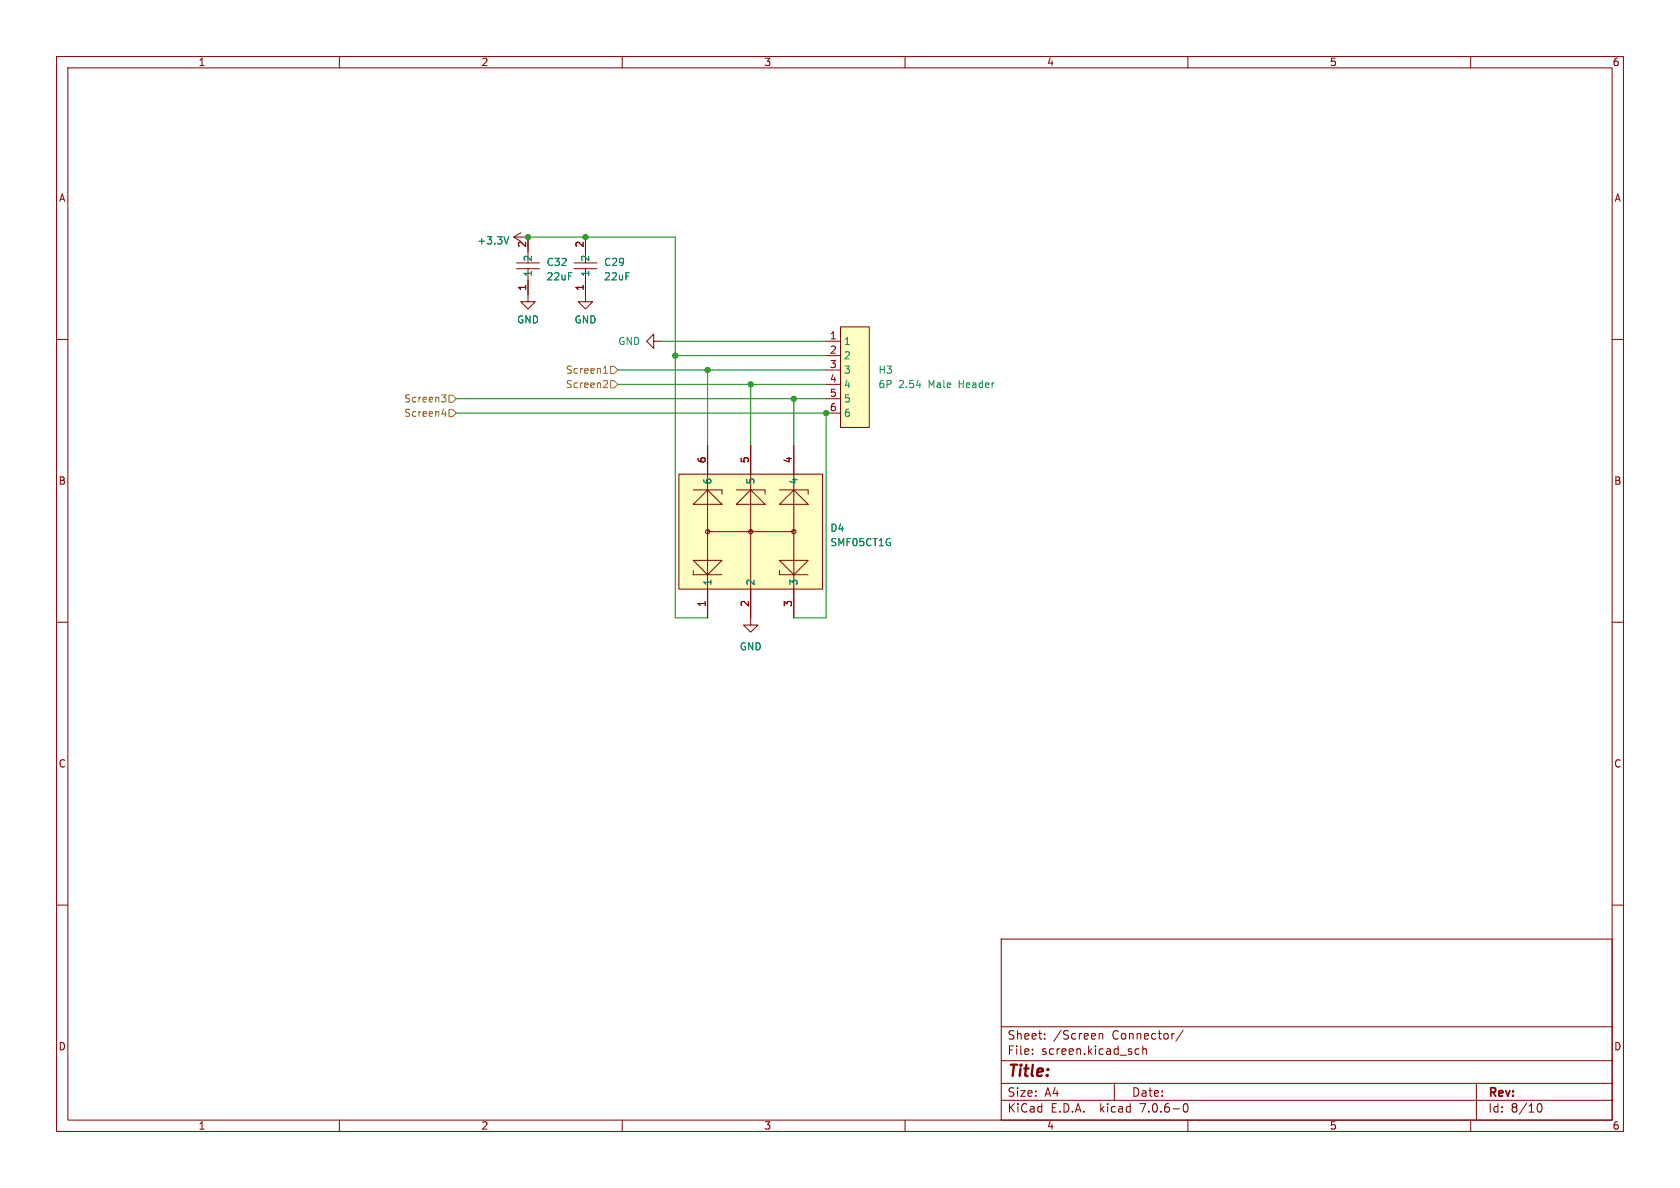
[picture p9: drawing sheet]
<svg xmlns="http://www.w3.org/2000/svg" width="297mm" height="210mm" viewBox="0 0 297 210" stroke-linecap="round" stroke-linejoin="round" font-family="sans-serif">
<g fill="none" stroke="#840000" stroke-width=".18">
<path d="M10 10h277v190h-277zM12 12h273v186h-273zM60 10v2M110 10v2M160 10v2M210 10v2M260 10v2M10 60h2M90.8 41.9l1.3 .8M90.8 41.9h2.5v4.6M91.3 47.5h4.1M91.3 46.5h4.1"/>
<path d="M92.1 41.1l-1.3 .8M93.3 47.5v5.8h1.3l-1.3 1.3-1.2-1.3h1.2M101.5 47.5h4M101.5 46.5h4M103.5 47.5v5.8h1.3l-1.3 1.3-1.3-1.3h1.3M103.5 41.9v4.6M148.6 57.8h5.1v17.8h-5.1zM285 60h2M115.6 60.3v-1.2l-1.3 1.2 1.3 1.3v-1.3h1.2M146 60.3h2.6M146 62.9h2.6M146 65.4h2.6"/>
<path d="M146 67.9h2.6M146 70.5h2.6M146 73h2.6M10 110h2M132.7 109.2v1.3h1.3l-1.3 1.3-1.3-1.3h1.3M285 110h2M10 160h2M285 160h2M177 166h108v32h-108zM60 198v2M110 198v2M160 198v2"/>
<path d="M177 194.5h108M177 191.5h108M177 187.5h108M177 181.5h108M182.5 186.3v.1M182.5 185.5v.1M184.7 183.6v.1M184.7 182.8v.1M194.3 182.7v1M194.3 182.8l.2-.1 .4 .1 .1 .9M197 191.5v3M200.8 186.3h.6"/>
<path d="M200.8 185.5h.6M202 185.5l.2-.1 .4 .1 .1 .9M202 184.9v1.5M209.2 182.1l-1.3 2M209.3 195.2l.2-.1a.81 .81 0 0 1 .6 .6 .81 .81 0 0 1-.3 .8l-.1 .1a.81 .81 0 0 1-.4-1.4zM210 198v2M260 198v2M261 191.5v6.5M271.7 195.7l.2-.5 .2-.1a.8 .8 0 0 1 .5 .7 .8 .8 0 0 1-.5 .8l-.2-.1-.2-.5"/>
</g>
<path d="M89.9 41.9l-.4 1.2" fill="none" stroke="#008484" stroke-width=".18"/>
<g fill="#ffffc2" stroke="#ffffc2" stroke-width=".18">
<path d="M148.6 57.8h5.1v17.8h-5.1z"/>
<path d="M120 83.8h25.4v20.3h-25.4z"/>
</g>
<g fill="#ffffc2">
<path d="M137.8 99.1h5.1l-2.6 2.5z"/>
<path d="M122.6 99.1h5l-2.5 2.5z"/>
<path d="M137.8 89.1l2.5-2.5 2.6 2.5z"/>
<path d="M130.2 89.1l2.5-2.5 2.6 2.5z"/>
<path d="M122.6 89.1l2.5-2.5 2.5 2.5z"/>
</g>
<g fill="none" stroke="#840000" stroke-width=".18">
<path d="M93.3 41.9v2.6M93.3 49.5v2.6M103.5 41.9v2.6M103.5 49.5v2.6M125.1 78.7v30.5M132.7 78.7v30.5M140.3 78.7v30.5M120 83.8h25.4v20.3h-25.4zM122.6 99.1h5l-2.5 2.5zM122.6 89.1l2.5-2.5 2.5 2.5zM122.6 86.6h5v.8M125.1 93.7h.1"/>
<path d="M125.1 94h15.2M130.2 89.1l2.5-2.5 2.6 2.5zM130.2 86.6h5.1v.8M132.7 93.7h.1M137.8 99.1h5.1l-2.6 2.5zM137.8 89.1l2.5-2.5 2.6 2.5zM137.8 86.6h5.1v.8M140.3 93.7h.1M122.6 100.8v.8h5M137.8 100.8v.8h5.1"/>
<circle cx="125.1" cy="94" r=".38"/>
<circle cx="132.7" cy="94" r=".38"/>
<circle cx="140.3" cy="94" r=".38"/>
</g>
<path d="M78.1 69.8h.7l-.4 .5 .4 .1v.4l-.2 .3h-.4M78.1 73.2h.8M78.7 72.8v.8M79.4 69.9h.6l.6 .6-.6 .6h-.6zM79.4 72.4h.6l.6 .6-.6 .7h-.6zM106.7 66h.7M106.7 65.1l.4-.4v1.3M106.9 67.3h.4l.1 .3-.8 .9h.8M107.9 64.8h.7l.6 .6-.6 .6h-.7zM107.9 67.3h.7l.6 .6-.6 .7h-.7z" fill="none" stroke="#848400" stroke-width=".18"/>
<path d="M93.3 41.9h26.1v67.3h5.7M80.6 73h65.4v36.2h-5.7M80.6 70.5h65.4M109.2 65.4h36.8M109.2 67.9h36.8M116.8 60.3h29.2M119.4 62.9h26.6M125.1 65.4v13.3M132.7 67.9v10.8M140.3 70.5v8.2" fill="none" stroke="#008400" stroke-width=".18"/>
<path d="M89.9 41.9l-.4 1.2" fill="none" stroke="#008484" stroke-width=".18"/>
<g fill="#008400" stroke="#008400" stroke-width=".18">
<circle cx="119.4" cy="62.9" r=".46"/>
<circle cx="125.1" cy="65.4" r=".46"/>
<circle cx="146" cy="73" r=".46"/>
<circle cx="140.3" cy="70.5" r=".46"/>
<circle cx="132.7" cy="67.9" r=".46"/>
<circle cx="103.5" cy="41.9" r=".46"/>
<circle cx="93.3" cy="41.9" r=".46"/>
</g>
<text font-size="2.8" fill="#840000" x="178" y="190.9">Title:</text>
<g font-size="2.1" fill="#840000">
<text x="178" y="184">Sheet:</text>
<text x="186.2" y="184">/Screen</text>
<text x="196.7" y="184">Connector/</text>
<text x="178" y="186.7">File:</text>
<text x="184.1" y="186.7">screen.kicad_sch</text>
<text x="178" y="196.9">KiCad</text>
<text x="178" y="194.1">Size:</text>
<text x="184.7" y="194.1">A4</text>
<text x="185.7" y="196.9">E.D.A.</text>
<text x="194.6" y="196.9">kicad</text>
<text x="200" y="194.1">Date:</text>
<text x="201.8" y="196.9">7.0.6-0</text>
<text x="263" y="194.3">Rev:</text>
<text x="263" y="196.9">Id:</text>
<text x="267.1" y="196.9">8/10</text>
</g>
<g font-size="1.8" fill="#840000">
<text x="35" y="11.9">1</text>
<text x="85" y="11.9">2</text>
<text x="135" y="11.9">3</text>
<text x="185" y="11.9">4</text>
<text x="235" y="11.9">5</text>
<text x="285" y="11.9">6</text>
<text x="10.3" y="35.9">A</text>
<text x="285.3" y="35.9">A</text>
<text x="93.1" y="43.9" transform="rotate(-90 93.1 43.9)">2</text>
<text x="103.3" y="43.9" transform="rotate(-90 103.3 43.9)">2</text>
<text x="93.1" y="51.5" transform="rotate(-90 93.1 51.5)">1</text>
<text x="103.3" y="51.5" transform="rotate(-90 103.3 51.5)">1</text>
<text x="146.6" y="60.1">1</text>
<text x="146.6" y="62.6">2</text>
<text x="146.6" y="65.2">3</text>
<text x="146.6" y="67.7">4</text>
<text x="146.6" y="70.2">5</text>
<text x="146.6" y="72.8">6</text>
<text x="124.8" y="82" transform="rotate(-90 124.8 82)">6</text>
<text x="132.5" y="82" transform="rotate(-90 132.5 82)">5</text>
<text x="140.1" y="82" transform="rotate(-90 140.1 82)">4</text>
<text x="10.3" y="85.9">B</text>
<text x="285.3" y="85.9">B</text>
<text x="124.8" y="107.4" transform="rotate(-90 124.8 107.4)">1</text>
<text x="132.5" y="107.4" transform="rotate(-90 132.5 107.4)">2</text>
<text x="140.1" y="107.4" transform="rotate(-90 140.1 107.4)">3</text>
<text x="10.3" y="135.9">C</text>
<text x="285.3" y="135.9">C</text>
<text x="10.3" y="185.9">D</text>
<text x="285.3" y="185.9">D</text>
<text x="35" y="199.9">1</text>
<text x="85" y="199.9">2</text>
<text x="135" y="199.9">3</text>
<text x="185" y="199.9">4</text>
<text x="235" y="199.9">5</text>
<text x="285" y="199.9">6</text>
</g>
<g font-size="1.8" fill="#008484">
<text x="84.3" y="43.4">+3.3V</text>
<text x="94.2" y="46.4" transform="rotate(-90 94.2 46.4)">2</text>
<text x="96.5" y="47.2">C32</text>
<text x="104.4" y="46.4" transform="rotate(-90 104.4 46.4)">2</text>
<text x="106.7" y="47.2">C29</text>
<text x="94.2" y="49" transform="rotate(-90 94.2 49)">1</text>
<text x="96.5" y="49.8">22uF</text>
<text x="104.4" y="49" transform="rotate(-90 104.4 49)">1</text>
<text x="106.7" y="49.8">22uF</text>
<text x="91.3" y="57.4">GND</text>
<text x="101.5" y="57.4">GND</text>
<text x="109.2" y="61.2">GND</text>
<text x="149.1" y="61.2">1</text>
<text x="149.1" y="63.7">2</text>
<text x="149.1" y="66.3">3</text>
<text x="149.1" y="68.8">4</text>
<text x="149.1" y="71.3">5</text>
<text x="155.2" y="68.8">6P</text>
<text x="155.2" y="66.3">H3</text>
<text x="158.9" y="68.8">2.54</text>
<text x="164.3" y="68.8">Male</text>
<text x="169.8" y="68.8">Header</text>
<text x="149.1" y="73.9">6</text>
<text x="126" y="85.7" transform="rotate(-90 126 85.7)">6</text>
<text x="133.6" y="85.7" transform="rotate(-90 133.6 85.7)">5</text>
<text x="141.2" y="85.7" transform="rotate(-90 141.2 85.7)">4</text>
<text x="146.7" y="94.2">D4</text>
<text x="146.7" y="96.7">SMF05CT1G</text>
<text x="126" y="103.6" transform="rotate(-90 126 103.6)">1</text>
<text x="133.6" y="103.6" transform="rotate(-90 133.6 103.6)">2</text>
<text x="141.2" y="103.6" transform="rotate(-90 141.2 103.6)">3</text>
<text x="130.7" y="115.2">GND</text>
</g>
<g font-size="1.8" fill="#848400">
<text x="71.4" y="71.3">Screen3</text>
<text x="99.9" y="66.3">Screen1</text>
<text x="99.9" y="68.8">Screen2</text>
<text x="71.4" y="73.9">Screen4</text>
</g>
</svg>
